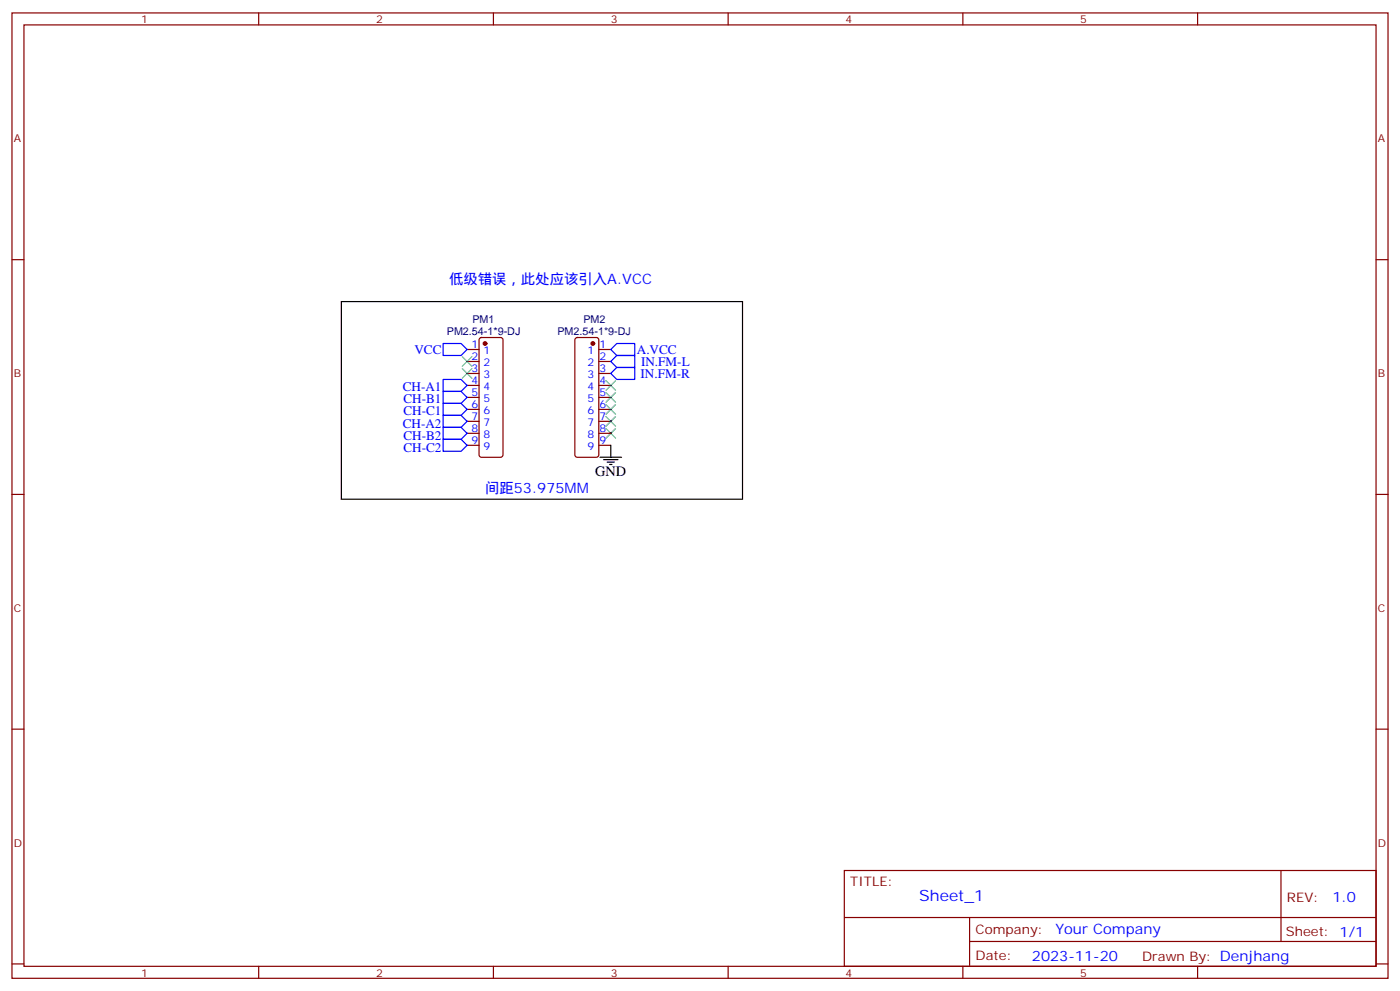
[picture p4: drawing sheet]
<svg xmlns="http://www.w3.org/2000/svg" width="412mm" height="292mm" viewBox="0 0 412 292" stroke-linecap="round" stroke-linejoin="round" font-family="sans-serif">
<g fill="none" stroke="#870000" stroke-width=".35">
<path d="M3.5 3.8h405.4v284.3h-405.4zM7.1 7.3h398.2v277.3h-398.2zM76.2 3.8v3.5M145.3 3.8v3.5M214.5 3.8v3.5M283.6 3.8v3.5M352.8 3.8v3.5M3.5 76.5h3.6M405.3 76.5h3.6M141.3 99.6l.5-.2h5.7l.5 .2 .2 .5v33.9l-.3 .5-.4 .2h-5.7l-.5-.2-.2-.5v-33.9zM169.6 99.6l.4-.2h5.7l.5 .2 .2 .5v33.9l-.2 .5-.5 .2h-5.7l-.5-.2-.2-.5v-33.9zM137.6 102.9h3.5"/>
<path d="M137.6 106.5h3.5M137.6 110h3.5M137.6 113.5h3.5M137.6 117.1h3.5M176.4 102.9h3.5M176.4 106.5h3.5M176.4 110h3.5M176.4 113.5h3.5M176.4 117.1h3.5M137.6 120.6h3.5M137.6 124.1h3.5M137.6 127.6h3.5"/>
<path d="M137.6 131.2h3.5M176.4 120.6h3.5M176.4 124.1h3.5M176.4 127.6h3.5M176.4 131.2h3.5M3.5 145.6h3.6M405.3 145.6h3.6M3.5 214.8h3.6M405.3 214.8h3.6M248.7 256.4h156.6v28.2h-156.6zM377.3 256.4v20.9M248.7 270.2h156.5"/>
<path d="M285.6 277.3h119.6M285.6 270.2v14.2M3.5 283.9h3.6M76.2 284.6v3.5M145.3 284.6v3.5M214.5 284.6v3.5M283.6 284.6v3.5M352.8 284.6v3.5M405.3 283.9h3.6"/>
</g>
<g fill="none" stroke="#3c3" stroke-width=".35">
<path d="M136.2 105.1l2.8 2.8M136.2 108.6l2.8 2.8M139 105.1l-2.8 2.8M139 108.6l-2.8 2.8M178.5 112.1l2.8 2.8M178.5 115.6l2.8 2.9M178.5 119.2l2.8 2.8M181.3 112.1l-2.8 2.8M181.3 115.6l-2.8 2.9M181.3 119.2l-2.8 2.8M178.5 126.2l2.8 2.8M178.5 122.7l2.8 2.8"/>
<path d="M181.3 126.2l-2.8 2.8M181.3 122.7l-2.8 2.8"/>
</g>
<g fill="#870000" stroke="#870000" stroke-width=".35">
<circle cx="174.6" cy="101.2" r=".53"/>
<circle cx="142.9" cy="101.2" r=".53"/>
</g>
<path d="M130.5 118.8h5.3l1.8 1.8-1.8 1.7h-5.3zM130.5 115.3h5.3l1.8 1.8-1.8 1.7h-5.3zM130.5 111.8h5.3l1.8 1.7-1.8 1.8h-5.3zM130.5 101.2h5.3l1.8 1.7-1.8 1.8h-5.3zM179.9 106.5l1.8-1.8h5.3v3.5h-5.3zM179.9 110l1.8-1.8h5.3v3.6h-5.3zM181.7 101.2h5.3v3.5h-5.3l-1.8-1.8zM130.5 129.4h5.3l1.8 1.8-1.8 1.7h-5.3zM130.5 125.9h5.3l1.8 1.7-1.8 1.8h-5.3zM130.5 122.3h5.3l1.8 1.8-1.8 1.8h-5.3z" fill="none" stroke="#00f" stroke-width=".35"/>
<path d="M100.5 88.8h118.2v58.2h-118.2zM176.7 134.7h6.4M177.8 135.4h4.2M178.9 136.1h2.1M179.6 136.8h.7M179.9 131.2v3.5" fill="none" stroke="#000" stroke-width=".35"/>
<text font-size="4.6" fill="#00f" x="270.8" y="265.4">Sheet_1</text>
<g font-size="4.2" fill="#00f">
<text x="132.3" y="83.5">低级错误，此处应该引入A.VCC</text>
<text x="142.9" y="145.3">间距53.975MM</text>
<text x="392.5" y="265.7">1.0</text>
<text x="310.9" y="275.2">Your Company</text>
<text x="304" y="283">2023-11-20</text>
</g>
<text font-size="4.2" x="175.3" y="140.3">GND</text>
<g font-size="3.9" fill="#00f">
<text x="122.1" y="104.2">VCC</text>
<text x="187.6" y="104.2">A.VCC</text>
<text x="188.8" y="107.7">IN.FM-L</text>
<text x="188.7" y="111.3">IN.FM-R</text>
<text x="118.6" y="115.3">CH-A1</text>
<text x="118.9" y="118.8">CH-B1</text>
<text x="118.9" y="122.3">CH-C1</text>
<text x="118.6" y="126.1">CH-A2</text>
<text x="118.9" y="129.6">CH-B2</text>
<text x="118.9" y="133.1">CH-C2</text>
</g>
<g font-size="3.9" fill="#800">
<text x="250.5" y="261">TITLE:</text>
<text x="379.1" y="265.7">REV:</text>
<text x="287.4" y="275.2">Company:</text>
<text x="378.7" y="275.8">Sheet: 1/1</text>
<text x="287.4" y="282.9">Date:</text>
<text x="336.4" y="282.9">Drawn By: Denjhang</text>
</g>
<g font-size="3.2" fill="#800">
<text x="41.6" y="6.8">1</text>
<text x="110.8" y="6.8">2</text>
<text x="179.9" y="6.8">3</text>
<text x="249.1" y="6.8">4</text>
<text x="318.2" y="6.8">5</text>
<text x="4.1" y="41.9">A</text>
<text x="405.9" y="41.9">A</text>
<text x="4.1" y="111.1">B</text>
<text x="405.9" y="111.1">B</text>
<text x="4.1" y="180.2">C</text>
<text x="405.9" y="180.2">C</text>
<text x="4.1" y="249.3">D</text>
<text x="405.9" y="249.3">D</text>
<text x="41.6" y="287.6">1</text>
<text x="110.8" y="287.6">2</text>
<text x="179.9" y="287.6">3</text>
<text x="249.1" y="287.6">4</text>
<text x="318.2" y="287.6">5</text>
</g>
<g font-size="3.2" fill="#000080">
<text x="139.1" y="95.1">PM1</text>
<text x="171.8" y="95.1">PM2</text>
<text x="131.6" y="98.8">PM2.54-1*9-DJ</text>
<text x="164.2" y="98.8">PM2.54-1*9-DJ</text>
</g>
<g font-size="3.2" fill="#00f">
<text x="138.9" y="102.6">1</text>
<text x="138.9" y="106.1">2</text>
<text x="142.4" y="104.4">1</text>
<text x="142.4" y="107.9">2</text>
<text x="173.1" y="104.4">1</text>
<text x="173.1" y="107.9">2</text>
<text x="176.6" y="102.6">1</text>
<text x="176.6" y="106.1">2</text>
<text x="138.9" y="109.6">3</text>
<text x="138.9" y="113.2">4</text>
<text x="142.4" y="111.4">3</text>
<text x="173.1" y="111.4">3</text>
<text x="176.6" y="109.6">3</text>
<text x="176.6" y="113.2">4</text>
<text x="138.9" y="116.7">5</text>
<text x="142.4" y="114.9">4</text>
<text x="142.4" y="118.5">5</text>
<text x="173.1" y="114.9">4</text>
<text x="173.1" y="118.5">5</text>
<text x="176.6" y="116.7">5</text>
<text x="138.9" y="120.2">6</text>
<text x="138.9" y="123.8">7</text>
<text x="142.4" y="122">6</text>
<text x="142.4" y="125.5">7</text>
<text x="173.1" y="122">6</text>
<text x="173.1" y="125.5">7</text>
<text x="176.6" y="120.2">6</text>
<text x="176.6" y="123.8">7</text>
<text x="138.9" y="127.3">8</text>
<text x="138.9" y="130.8">9</text>
<text x="142.4" y="129">8</text>
<text x="173.1" y="129">8</text>
<text x="176.6" y="127.3">8</text>
<text x="176.6" y="130.8">9</text>
<text x="142.4" y="132.6">9</text>
<text x="173.1" y="132.6">9</text>
</g>
</svg>
